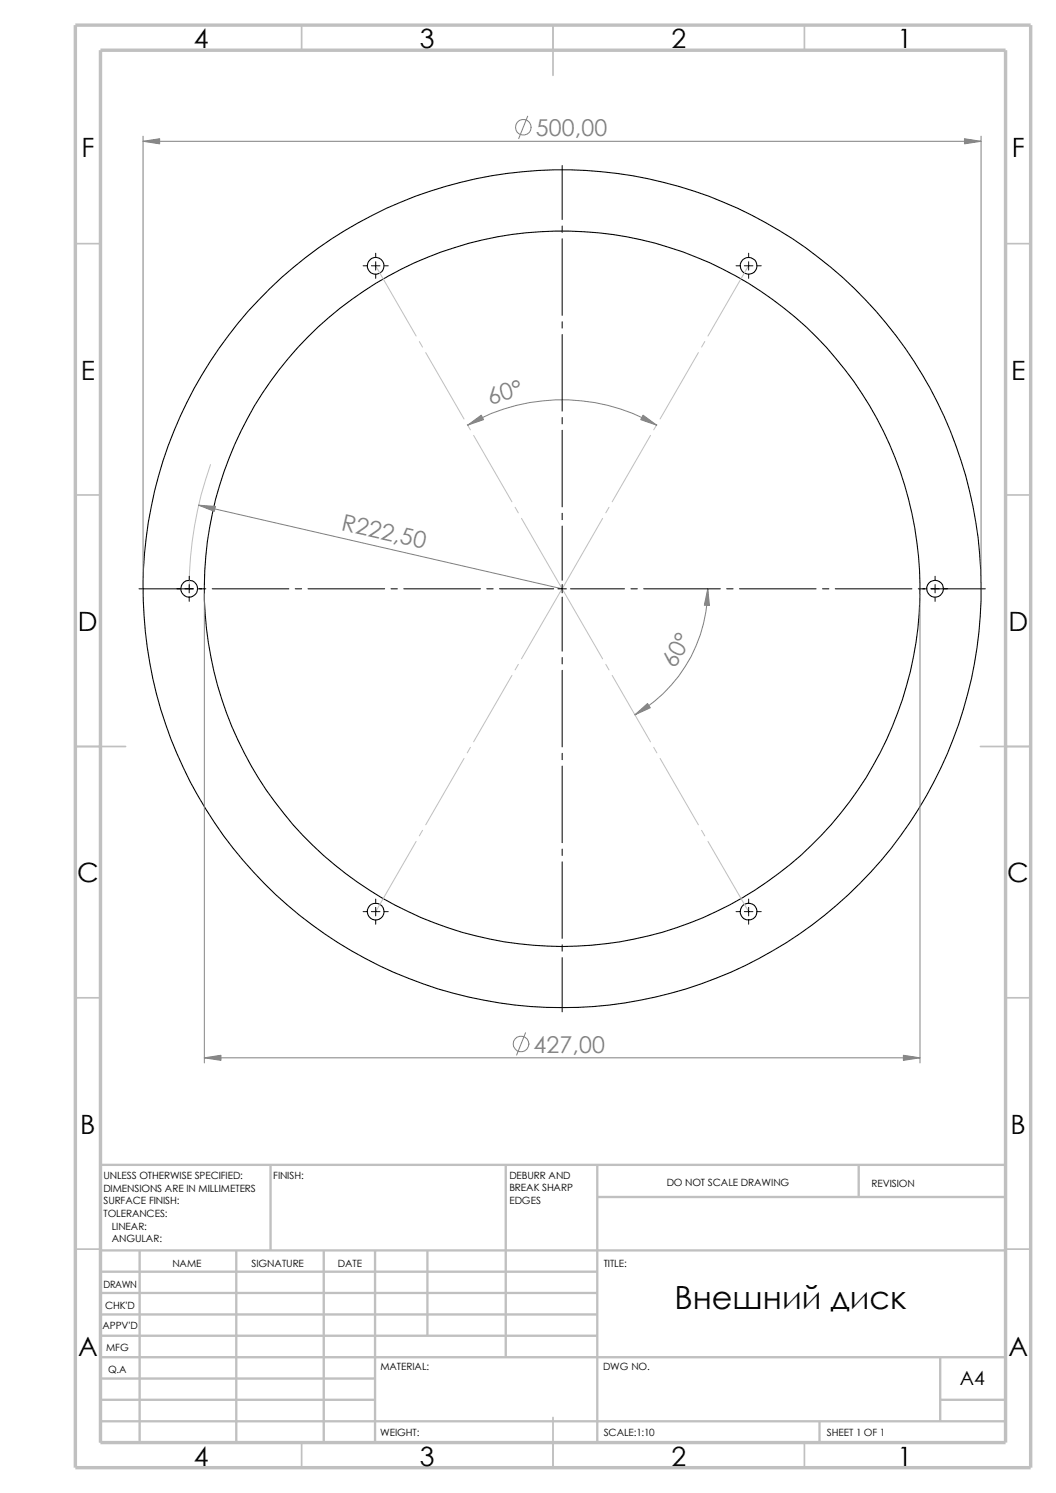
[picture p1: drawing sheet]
<svg xmlns="http://www.w3.org/2000/svg" width="210mm" height="297mm" viewBox="0 0 210 297" stroke-linecap="round" stroke-linejoin="round" font-family="sans-serif">
<g fill="none" stroke="#c0c0c0" stroke-width=".34">
<path d="M60 5v5M110 5v10M160 5v5M15 48.5h5M200 48.5h5M15 98.5h5M200 98.5h5M15 148.5h10M195 148.5h10M15 198.5h5M200 198.5h5M15 248.5h5"/>
<path d="M200 248.5h5M60 287v5M110 282v10M160 287v5"/>
</g>
<g fill="none" stroke="#c0c0c0" stroke-width=".47">
<path d="M53.8 231.7v17.1M100.6 231.7v38.3M118.8 231.7v55.3M118.8 238.1h81.2M170.8 231.7v6.4M200 231.7h-180v55.3M20 248.8h180M20 257.2h98.8M20 253h98.8M27.8 248.8v38.2M47 248.8v38.2M64.4 248.8v38.2"/>
<path d="M74.6 248.8v38.2M85 248.8v16.9M20 265.7h98.8M20 261.5h98.8M20 278.5h54.6M20 274.2h54.6M20 270h180M187 278.5h13M187 270v12.7M20 282.7h180M163 282.7v4.3"/>
</g>
<path d="M15 5h190v287h-190zM20 10h180v277h-180z" fill="none" stroke="#c0c0c0" stroke-width=".68" stroke-linecap="butt"/>
<g fill="none" stroke="#000" stroke-width=".21">
<circle cx="74.7" cy="52.9" r="1.66"/>
<circle cx="148.9" cy="52.9" r="1.66"/>
<circle cx="37.6" cy="117.1" r="1.66"/>
<circle cx="111.8" cy="117.1" r="71.2"/>
<circle cx="111.8" cy="117.1" r="83.3"/>
<circle cx="186" cy="117.1" r="1.66"/>
<circle cx="74.7" cy="181.4" r="1.66"/>
<circle cx="148.9" cy="181.3" r="1.66"/>
</g>
<g fill="none" stroke="#c0c0c0" stroke-width=".2">
<path d="M74.7 52.9l8.1 13.9M148.9 52.9l-8.1 13.9M83.4 67.9l.6 1.1M84.7 70.1l7.6 13.3M138.9 70.1l-7.6 13.3M140.2 67.9l-.7 1.1M41.9 92.4a73.9 73.9 0 0 0-4.3 24.7M92.9 84.5l.7 1M94.2 86.6l7.6 13.2M129.4 86.6l-7.6 13.2M130.6 84.5l-.6 1M102.4 100.9l.7 1.1"/>
<path d="M103.7 103.1l16.1 28M119.8 103.1l-16.1 28M121.1 100.9l-.6 1.1M101.8 134.4l-7.6 13.2M103.1 132.2l-.7 1.1M120.5 132.2l.6 1.1M121.8 134.4l7.6 13.2M92.3 150.9l-7.6 13.2M93.6 148.7l-.7 1.1M130 148.7l.6 1.1M131.3 150.9l7.6 13.2M82.8 167.4l-8.1 14"/>
<path d="M84 165.2l-.6 1.1M139.5 165.2l.7 1.1M140.8 167.4l8.1 13.9"/>
</g>
<g fill="none" stroke="#808080" stroke-width=".2">
<path d="M28.4 28.1h166.7M28.4 27.1v89M104.9 23.1l-1.7 4.5M195.1 27.1v89M93 84.6a37.4 37.4 0 0 1 37.6 0M39.5 100.5l72.3 16.6M40.6 118.1v93.4M140.8 117.1a28.8 28.8 0 0 1-14.5 25.1M183 118.1v93.4M40.6 210.4h142.4M104.5 205.4l-1.8 4.5"/>
<circle cx="104.1" cy="25.3" r="1.56"/>
<circle cx="103.6" cy="207.7" r="1.57"/>
</g>
<g fill="#808080" stroke="#808080" stroke-width=".2">
<path d="M140.8 117.1l.3 3.3h-1z"/>
<path d="M126.3 142.2l2.5-2.2 .5 .8z"/>
<path d="M39.5 100.5l3.3 .3-.2 .9z"/>
<path d="M127.9 82.6l2.7 2-3.2-1.1z"/>
<path d="M93 84.6l2.7-2 .5 .9z"/>
<path d="M28.4 28.1l3.3-.5v1z"/>
<path d="M191.8 27.6l3.3 .5-3.3 .5z"/>
<path d="M40.6 210.4l3.3-.5v1z"/>
<path d="M179.7 209.9l3.3 .5-3.3 .5z"/>
</g>
<g fill="none" stroke="#000" stroke-width=".2">
<path d="M111.8 32.9v10.8M72.2 52.9h.8M73.9 52.9h1.7M74.7 50.4v.8M74.7 52.1v1.6M74.7 54.6v.8M76.4 52.9h.8M111.8 45v1.2M111.8 47.5v15.2M146.4 52.9h.8M148 52.9h1.7M148.9 50.4v.8"/>
<path d="M148.9 52.1v1.6M148.9 54.6v.8M150.5 52.9h.9M111.8 64v1.3M111.8 66.5v15.3M111.8 83.1v1.2M111.8 85.6v15.2M27.6 117.1h10.9M37.6 114.6v.8M37.6 116.3v1.6M37.6 118.8v.8M39.3 117.1h1.6"/>
<path d="M42.2 117.1h15.2M58.7 117.1h1.3M61.3 117.1h15.2M77.8 117.1h1.2M80.3 117.1h15.2M96.8 117.1h1.3M99.4 117.1h10.7M111 117.1h1.6M111.8 102.1v1.3M111.8 104.6v10.8M111.8 116.3v1.6M111.8 118.8v10.7"/>
<path d="M113.5 117.1h10.7M125.5 117.1h1.2M128 117.1h15.3M144.5 117.1h1.3M147.1 117.1h15.2M163.6 117.1h1.2M166.1 117.1h15.3M182.6 117.1h1.7M185.1 117.1h10.9M186 114.6v.8M186 116.3v1.6M186 118.8v.8"/>
<path d="M111.8 130.8v1.3M111.8 133.3v15.3M111.8 149.9v1.2M111.8 152.4v15.2M74.7 178.9v.8M111.8 168.9v1.3M111.8 171.4v15.3M148.9 178.9v.8M72.2 181.4h.8M73.9 181.4h1.7M74.7 180.5v1.7M74.7 183v.9"/>
<path d="M76.4 181.4h.8M111.8 188v1.2M111.8 190.5v10.8M146.4 181.4h.8M148 181.4h1.7M148.9 180.5v1.7M148.9 183v.9M150.5 181.4h.9"/>
</g>
<text font-size="6.4" x="134.1" y="260.4">Внешний диск</text>
<g font-size="5.3">
<text x="38.5" y="9.6">4</text>
<text x="83.5" y="9.6">3</text>
<text x="133.5" y="9.6">2</text>
<text x="178.5" y="9.6">1</text>
<text x="16.2" y="31.3">F</text>
<text x="201.2" y="31.3">F</text>
<text x="16" y="75.6">E</text>
<text x="201.1" y="75.6">E</text>
<text x="15.5" y="125.6">D</text>
<text x="200.6" y="125.6">D</text>
<text x="15.3" y="175.6">C</text>
<text x="200.3" y="175.6">C</text>
<text x="16" y="225.6">B</text>
<text x="201" y="225.6">B</text>
<text x="15.5" y="269.8">A</text>
<text x="200.5" y="269.8">A</text>
<text x="38.5" y="291.6">4</text>
<text x="83.5" y="291.6">3</text>
<text x="133.5" y="291.6">2</text>
<text x="178.5" y="291.6">1</text>
</g>
<g font-size="4.6" fill="#808080">
<text x="106.6" y="27.1">500,00</text>
<text x="97.5" y="80.6" transform="rotate(-16 97.5 80.6)">60°</text>
<text x="67.7" y="105.4" transform="rotate(13 67.7 105.4)">R222,50</text>
<text x="134.3" y="133.2" transform="rotate(-62 134.3 133.2)">60°</text>
<text x="106.1" y="209.5">427,00</text>
</g>
<text font-size="3.9" x="190.9" y="275.5">A4</text>
<g font-size="2">
<text x="20.6" y="234.6">UNLESS OTHERWISE SPECIFIED:</text>
<text x="20.6" y="237.1">DIMENSIONS ARE IN MILLIMETERS</text>
<text x="20.6" y="239.6">SURFACE FINISH:</text>
<text x="54.4" y="234.6">FINISH:</text>
<text x="101.3" y="239.5">EDGES</text>
<text x="101.3" y="234.5">DEBURR AND</text>
<text x="101.3" y="237">BREAK SHARP</text>
<text x="132.6" y="236">DO NOT SCALE DRAWING</text>
<text x="173.3" y="236.2">REVISION</text>
<text x="20.6" y="242.1">TOLERANCES:</text>
<text x="22.2" y="244.6">LINEAR:</text>
<text x="22.2" y="247.1">ANGULAR:</text>
<text x="50" y="252">SIGNATURE</text>
<text x="67.2" y="252">DATE</text>
<text x="120.1" y="252">TITLE:</text>
<text x="20.6" y="256.2">DRAWN</text>
<text x="34.3" y="252.1">NAME</text>
<text x="20.9" y="260.4">CHK'D</text>
<text x="20.4" y="264.5">APPV'D</text>
<text x="21.1" y="268.8">MFG</text>
<text x="21.5" y="273.1">Q.A</text>
<text x="75.6" y="272.5">MATERIAL:</text>
<text x="119.9" y="272.5">DWG NO.</text>
<text x="75.6" y="285.6">WEIGHT:</text>
<text x="120.1" y="285.6">SCALE:1:10</text>
<text x="164.5" y="285.6">SHEET 1 OF 1</text>
</g>
</svg>
